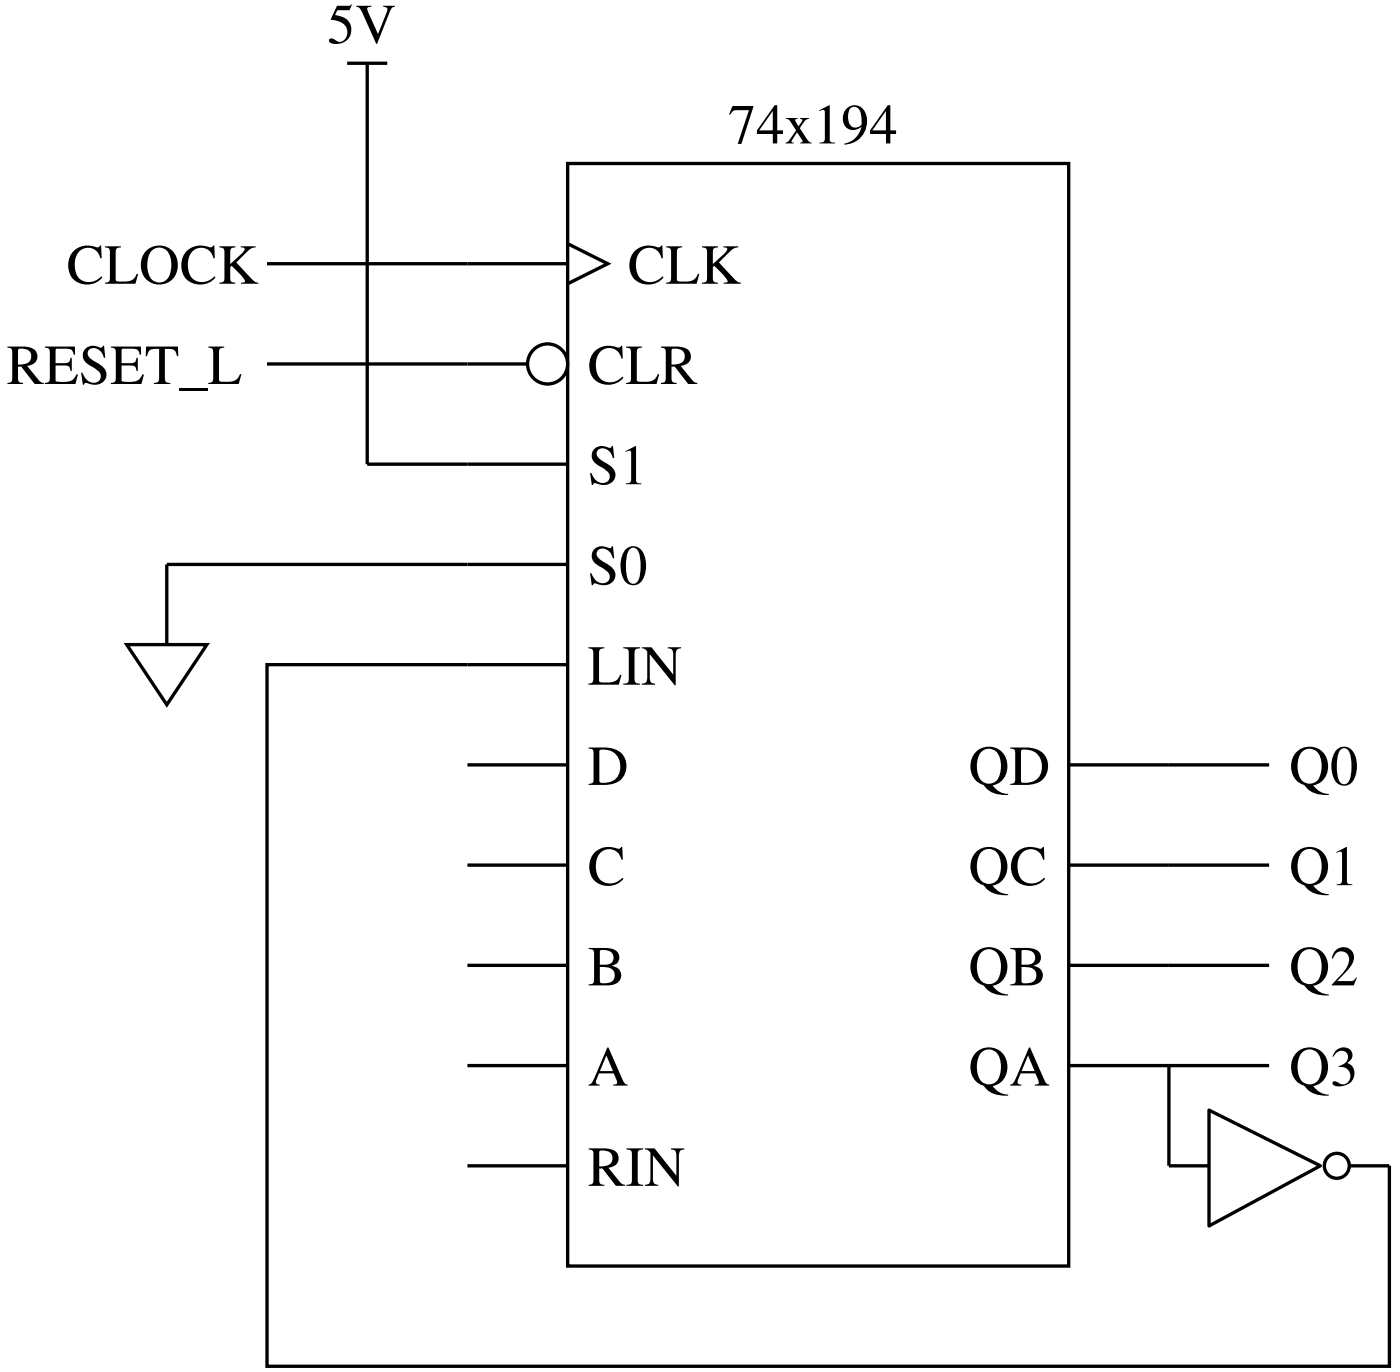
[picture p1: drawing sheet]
<svg xmlns="http://www.w3.org/2000/svg" width="70mm" height="68mm" viewBox="0 0 70 68" stroke-linecap="round" stroke-linejoin="round" font-family="sans-serif">
<g fill="none" stroke="#000" stroke-width=".17">
<path d="M13.3 13.2h15M13.3 18.2h13M17.3 3.2h2M18.3 3.2v20h10M28.3 8.2h25v55h-25zM28.3 12.2l2 1-2 1M6.3 32.2h4l-2 3zM23.3 38.2h5M28.3 33.2h-15v35h56v-10h-1.9M28.3 28.2h-20v4M53.3 38.2h10M23.3 43.2h5"/>
<path d="M23.3 48.2h5M23.3 53.2h5M23.3 58.2h5M53.3 43.2h10M53.3 48.2h10M53.3 53.2h10M58.3 53.2v5h2M60.3 55.4l5.6 2.8-5.6 3z"/>
<circle cx="27.3" cy="18.2" r="1"/>
<circle cx="66.7" cy="58.2" r=".62"/>
</g>
<g font-size="2.8">
<text x="16.3" y="2.2">5V</text>
<text x="36.3" y="7.2">74x194</text>
<text x="3.3" y="14.2">CLOCK</text>
<text x="31.3" y="14.2">CLK</text>
<text x=".3" y="19.2">RESET_L</text>
<text x="29.3" y="19.2">CLR</text>
<text x="29.3" y="24.2">S1</text>
<text x="29.3" y="29.2">S0</text>
<text x="29.3" y="34.2">LIN</text>
<text x="29.3" y="39.2">D</text>
<text x="48.3" y="39.2">QD</text>
<text x="64.3" y="39.2">Q0</text>
<text x="29.3" y="44.2">C</text>
<text x="48.3" y="44.2">QC</text>
<text x="64.3" y="44.2">Q1</text>
<text x="29.3" y="49.2">B</text>
<text x="48.3" y="49.2">QB</text>
<text x="64.3" y="49.2">Q2</text>
<text x="29.3" y="54.2">A</text>
<text x="29.3" y="59.2">RIN</text>
<text x="48.3" y="54.2">QA</text>
<text x="64.3" y="54.2">Q3</text>
</g>
</svg>
